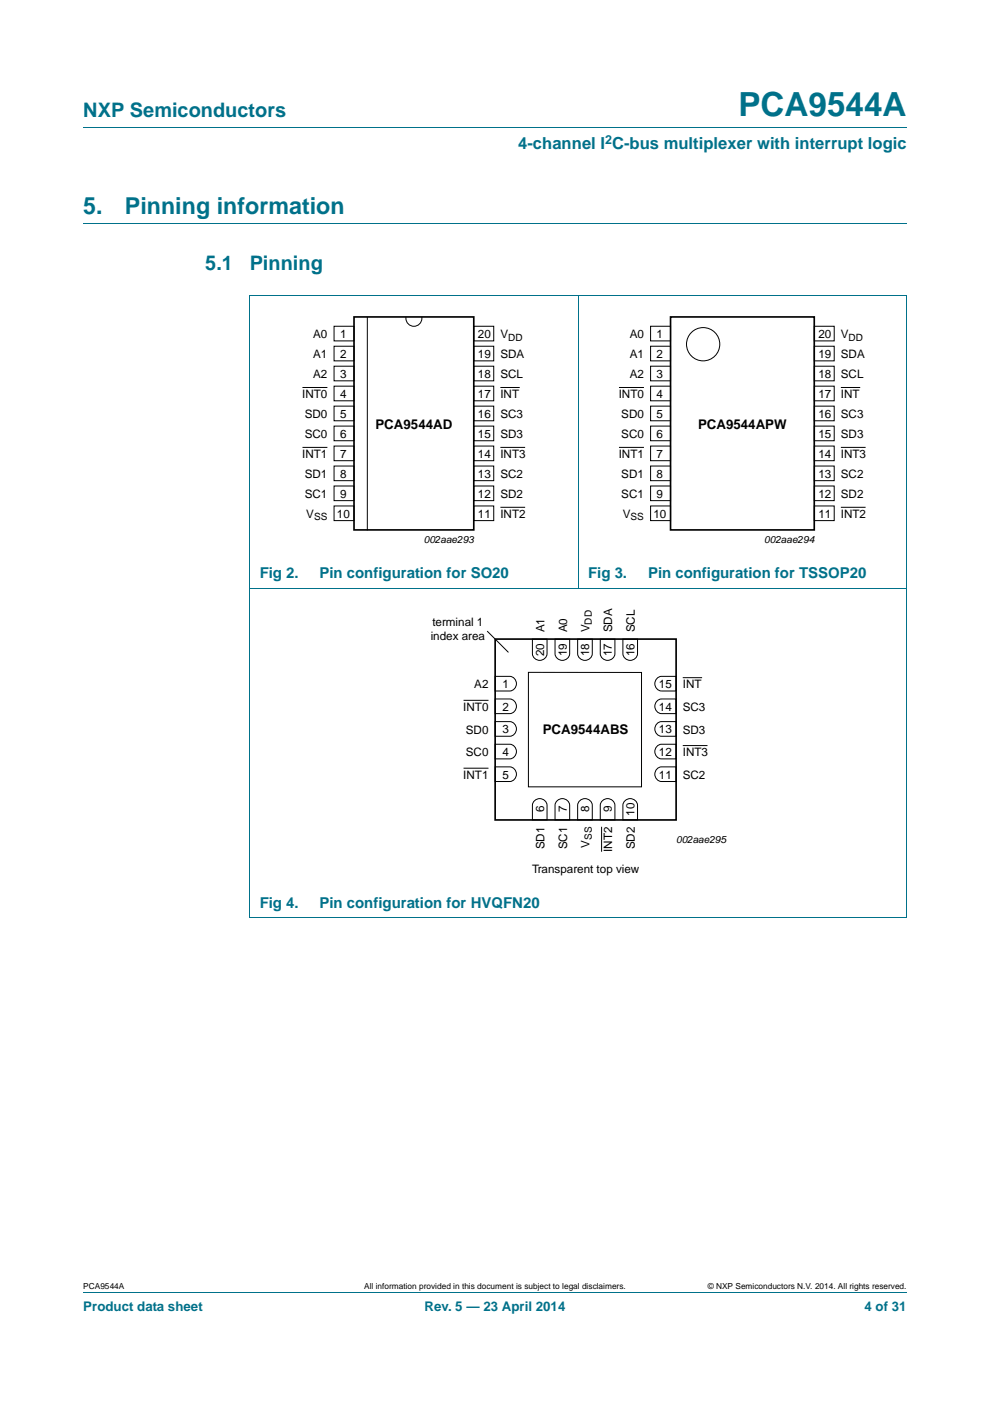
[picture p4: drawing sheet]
<svg xmlns="http://www.w3.org/2000/svg" width="210mm" height="297mm" viewBox="0 0 210 297" stroke-linecap="round" stroke-linejoin="round" font-family="sans-serif">
<path d="M17.7 27h174.6M17.7 47.4h174.6M52.9 62.6h139.4M53 62.7v131.8M122.6 62.6v62.1M192.3 62.7v131.8M52.9 124.7h139.4M52.9 194.6h139.4M17.7 273.9h174.6" fill="none" stroke="#00718a" stroke-width=".21"/>
<g fill="none" stroke="#000" stroke-width=".21">
<path d="M70.9 69.2h4.2v3.1h-4.2zM70.9 73.4h4.2v3.1h-4.2zM70.9 77.6h4.2v3.1h-4.2zM77.9 67.2v45.2M86.1 67.2a1.71 1.71 0 0 0 1.7 2 1.71 1.71 0 0 0 1.7-2M100.5 77.6h4.2v3.1h-4.2zM100.5 69.2h4.2v3.1h-4.2zM100.5 73.4h4.2v3.1h-4.2zM138 69.2h4.2v3.1h-4.2zM138 73.4h4.2v3.1h-4.2zM138 77.6h4.2v3.1h-4.2zM172.7 77.6h4.2v3.1h-4.2z"/>
<path d="M172.7 69.2h4.2v3.1h-4.2zM172.7 73.4h4.2v3.1h-4.2zM64.2 82.2h5.2M64.2 94.9h5.2M70.9 81.9h4.2v3.1h-4.2zM70.9 86.1h4.2v3.1h-4.2zM70.9 90.3h4.2v3.1h-4.2zM70.9 94.6h4.2v3.1h-4.2zM70.9 98.8h4.2v3.1h-4.2zM100.5 94.6h4.2v3.1h-4.2zM100.5 98.8h4.2v3.1h-4.2zM100.5 86.1h4.2v3.1h-4.2z"/>
<path d="M100.5 90.3h4.2v3.1h-4.2zM100.5 81.9h4.2v3.1h-4.2zM106.1 82.2h4.1M106.1 94.9h5.3M131.3 82.2h5.3M131.3 94.9h5.3M138 81.9h4.2v3.1h-4.2zM138 86.1h4.2v3.1h-4.2zM138 90.3h4.2v3.1h-4.2zM138 94.6h4.2v3.1h-4.2zM138 98.8h4.2v3.1h-4.2zM172.7 94.6h4.2v3.1h-4.2z"/>
<path d="M172.7 98.8h4.2v3.1h-4.2zM172.7 86.1h4.2v3.1h-4.2zM172.7 90.3h4.2v3.1h-4.2zM172.7 81.9h4.2v3.1h-4.2zM178.3 82.2h4.2M178.3 94.9h5.3M70.9 103h4.2v3.1h-4.2zM70.9 107.3h4.2v3.1h-4.2zM100.5 103h4.2v3.1h-4.2zM100.5 107.3h4.2v3.1h-4.2zM106.1 107.6h5.3M138 103h4.2v3.1h-4.2z"/>
<path d="M138 107.3h4.2v3.1h-4.2zM172.7 103h4.2v3.1h-4.2zM172.7 107.3h4.2v3.1h-4.2zM178.3 107.6h5.3M103.3 133.8l4.5 4.5M112.9 135.5h3.1v3.1a1.56 1.56 0 0 1-1.5 1.4 1.56 1.56 0 0 1-1.6-1.4zM117.7 135.5h3.1v3.1a1.56 1.56 0 0 1-1.5 1.4 1.56 1.56 0 0 1-1.6-1.4zM122.5 135.5h3.1v3.1a1.56 1.56 0 0 1-1.5 1.4 1.56 1.56 0 0 1-1.6-1.4zM127.3 135.5h3.1v3.1a1.56 1.56 0 0 1-1.5 1.4 1.56 1.56 0 0 1-1.6-1.4zM132.1 135.5h3.1v3.1a1.56 1.56 0 0 1-1.5 1.4 1.56 1.56 0 0 1-1.6-1.4zM98.3 148.5h5.3M105 157.8h3.1a1.56 1.56 0 0 1 1.4 1.5 1.56 1.56 0 0 1-1.4 1.6h-3.1z"/>
<path d="M105 153h3.1a1.56 1.56 0 0 1 1.4 1.5 1.56 1.56 0 0 1-1.4 1.6h-3.1zM105 148.2h3.1a1.56 1.56 0 0 1 1.4 1.6 1.56 1.56 0 0 1-1.4 1.5h-3.1zM105 143.4h3.1a1.56 1.56 0 0 1 1.4 1.6 1.56 1.56 0 0 1-1.4 1.5h-3.1zM112.1 142.6h24v24.2h-24zM139.5 158.1l.8-.3h3.1v3.1h-3.1a1.57 1.57 0 0 1-1.3-1.1 1.57 1.57 0 0 1 .5-1.7zM139.5 153.3l.8-.3h3.1v3.1h-3.1a1.57 1.57 0 0 1-1.3-1.1 1.57 1.57 0 0 1 .5-1.7zM139.5 148.5l.8-.3h3.1v3.1h-3.1a1.57 1.57 0 0 1-1.3-1.1 1.57 1.57 0 0 1 .5-1.7zM139.5 143.7l.8-.3h3.1v3.1h-3.1a1.57 1.57 0 0 1-1.3-1.1 1.57 1.57 0 0 1 .5-1.7zM144.8 158.1h5.3M144.8 143.7h4.1M98.3 162.9h5.3M105 162.6h3.1a1.56 1.56 0 0 1 1.4 1.5 1.56 1.56 0 0 1-1.4 1.6h-3.1z"/>
<path d="M113.2 169.9a1.57 1.57 0 0 1 1.7-.5 1.57 1.57 0 0 1 1.1 1.3v3.1h-3.1v-3.1zM118 169.9a1.57 1.57 0 0 1 1.7-.5 1.57 1.57 0 0 1 1.1 1.3v3.1h-3.1v-3.1zM122.8 169.9a1.57 1.57 0 0 1 1.7-.5 1.57 1.57 0 0 1 1.1 1.3v3.1h-3.1v-3.1zM127.6 175.3v5.3M127.6 169.9a1.57 1.57 0 0 1 1.7-.5 1.57 1.57 0 0 1 1.1 1.3v3.1h-3.1v-3.1zM132.4 169.9a1.57 1.57 0 0 1 1.7-.5 1.57 1.57 0 0 1 1.1 1.3v3.1h-3.1v-3.1zM139.5 162.9l.8-.3h3.1v3.1h-3.1a1.57 1.57 0 0 1-1.3-1.1 1.57 1.57 0 0 1 .5-1.7z"/>
<circle cx="149.1" cy="73" r="3.5"/>
</g>
<path d="M75.1 67.2h25.4v45.2h-25.4zM142.2 67.2h30.5v45.2h-30.5zM105 135.5h38.4v38.3h-38.4z" fill="none" stroke="#000" stroke-width=".35"/>
<text font-size="7" fill="#00718a" x="156.6" y="24.6">PCA9544A</text>
<g font-size="4.9" fill="#00718a">
<text x="17.7" y="45.4">5.</text>
<text x="26.5" y="45.4">Pinning information</text>
</g>
<g font-size="4.2" fill="#00718a">
<text x="17.7" y="24.9">NXP Semiconductors</text>
<text x="43.5" y="57.3">5.1</text>
<text x="53" y="57.3">Pinning</text>
</g>
<text font-size="3.5" fill="#00718a" x="109.9" y="31.6">4-channel I C-bus multiplexer with interrupt logic</text>
<g font-size="3.2" fill="#00718a">
<text x="55.1" y="122.6">Fig 2.</text>
<text x="67.8" y="122.6">Pin configuration for SO20</text>
<text x="124.7" y="122.6">Fig 3.</text>
<text x="137.4" y="122.6">Pin configuration for TSSOP20</text>
<text x="55.1" y="192.4">Fig 4.</text>
<text x="67.8" y="192.4">Pin configuration for HVQFN20</text>
</g>
<g font-size="2.8">
<text x="79.6" y="90.9">PCA9544AD</text>
<text x="148.1" y="90.9">PCA9544APW</text>
<text x="115.1" y="155.5">PCA9544ABS</text>
</g>
<g font-size="2.8" fill="#00718a">
<text x="17.7" y="277.9">Product data sheet</text>
<text x="90.1" y="277.9">Rev. 5 — 23 April 2014</text>
<text x="183.4" y="277.9">4 of 31</text>
</g>
<text font-size="2.6" fill="#00718a" x="128.3" y="30.5">2</text>
<g font-size="2.5">
<text x="66.4" y="71.7">A0</text>
<text x="72.1" y="71.6">1</text>
<text x="101.4" y="71.6">20</text>
<text x="106.1" y="71.7">V</text>
<text x="133.6" y="71.7">A0</text>
<text x="139.3" y="71.6">1</text>
<text x="173.6" y="71.6">20</text>
<text x="178.3" y="71.7">V</text>
<text x="66.4" y="75.9">A1</text>
<text x="72.1" y="75.9">2</text>
<text x="101.4" y="75.9">19</text>
<text x="106.1" y="75.9">SDA</text>
<text x="133.6" y="75.9">A1</text>
<text x="139.3" y="75.9">2</text>
<text x="173.6" y="75.9">19</text>
<text x="178.3" y="75.9">SDA</text>
<text x="66.4" y="80.2">A2</text>
<text x="72.1" y="80.1">3</text>
<text x="101.4" y="80.1">18</text>
<text x="106.1" y="80.2">SCL</text>
<text x="133.6" y="80.2">A2</text>
<text x="139.3" y="80.1">3</text>
<text x="173.6" y="80.1">18</text>
<text x="178.3" y="80.2">SCL</text>
<text x="64.1" y="84.4">INT0</text>
<text x="64.6" y="88.6">SD0</text>
<text x="72.1" y="84.3">4</text>
<text x="72.1" y="88.6">5</text>
<text x="101.4" y="88.6">16</text>
<text x="101.4" y="84.3">17</text>
<text x="106.1" y="84.4">INT</text>
<text x="106.1" y="88.6">SC3</text>
<text x="131.2" y="84.4">INT0</text>
<text x="131.8" y="88.6">SD0</text>
<text x="139.3" y="84.3">4</text>
<text x="139.3" y="88.6">5</text>
<text x="173.6" y="88.6">16</text>
<text x="173.6" y="84.3">17</text>
<text x="178.3" y="84.4">INT</text>
<text x="178.3" y="88.6">SC3</text>
<text x="64.6" y="92.9">SC0</text>
<text x="72.1" y="92.8">6</text>
<text x="101.4" y="92.8">15</text>
<text x="106.1" y="92.9">SD3</text>
<text x="131.8" y="92.9">SC0</text>
<text x="139.3" y="92.8">6</text>
<text x="173.6" y="92.8">15</text>
<text x="178.3" y="92.9">SD3</text>
<text x="64.1" y="97.1">INT1</text>
<text x="64.6" y="101.3">SD1</text>
<text x="72.1" y="97">7</text>
<text x="72.1" y="101.3">8</text>
<text x="101.4" y="97">14</text>
<text x="101.4" y="101.3">13</text>
<text x="106.1" y="97.1">INT3</text>
<text x="106.1" y="101.3">SC2</text>
<text x="131.2" y="97.1">INT1</text>
<text x="131.8" y="101.3">SD1</text>
<text x="139.3" y="97">7</text>
<text x="139.3" y="101.3">8</text>
<text x="173.6" y="97">14</text>
<text x="173.6" y="101.3">13</text>
<text x="178.3" y="97.1">INT3</text>
<text x="178.3" y="101.3">SC2</text>
<text x="64.6" y="105.6">SC1</text>
<text x="72.1" y="105.5">9</text>
<text x="101.4" y="105.5">12</text>
<text x="106.1" y="105.6">SD2</text>
<text x="131.8" y="105.6">SC1</text>
<text x="139.3" y="105.5">9</text>
<text x="173.6" y="105.5">12</text>
<text x="178.3" y="105.6">SD2</text>
<text x="65" y="109.8">V</text>
<text x="71.5" y="109.7">10</text>
<text x="101.4" y="109.7">11</text>
<text x="106.1" y="109.8">INT2</text>
<text x="132.1" y="109.8">V</text>
<text x="138.6" y="109.7">10</text>
<text x="173.6" y="109.7">11</text>
<text x="178.3" y="109.8">INT2</text>
<text x="91.4" y="135.7">index area</text>
<text x="91.7" y="132.7">terminal 1</text>
<text x="115.5" y="134.1" transform="rotate(-90 115.5 134.1)">A1</text>
<text x="120.3" y="134.1" transform="rotate(-90 120.3 134.1)">A0</text>
<text x="125.1" y="134.1" transform="rotate(-90 125.1 134.1)">V</text>
<text x="129.9" y="134.1" transform="rotate(-90 129.9 134.1)">SDA</text>
<text x="134.7" y="134.1" transform="rotate(-90 134.7 134.1)">SCL</text>
<text x="115.4" y="139.1" transform="rotate(-90 115.4 139.1)">20</text>
<text x="120.2" y="139.1" transform="rotate(-90 120.2 139.1)">19</text>
<text x="125" y="139.1" transform="rotate(-90 125 139.1)">18</text>
<text x="129.8" y="139.1" transform="rotate(-90 129.8 139.1)">17</text>
<text x="134.6" y="139.1" transform="rotate(-90 134.6 139.1)">16</text>
<text x="100.6" y="145.9">A2</text>
<text x="106.6" y="145.9">1</text>
<text x="139.8" y="145.9">15</text>
<text x="144.8" y="145.9">INT</text>
<text x="98.3" y="150.7">INT0</text>
<text x="98.8" y="155.5">SD0</text>
<text x="106.6" y="155.5">3</text>
<text x="106.6" y="150.7">2</text>
<text x="139.8" y="155.5">13</text>
<text x="139.8" y="150.7">14</text>
<text x="144.8" y="150.7">SC3</text>
<text x="144.8" y="155.5">SD3</text>
<text x="98.8" y="160.3">SC0</text>
<text x="106.6" y="160.3">4</text>
<text x="139.8" y="160.3">12</text>
<text x="144.8" y="160.3">INT3</text>
<text x="98.3" y="165.1">INT1</text>
<text x="106.6" y="165.1">5</text>
<text x="139.8" y="165.1">11</text>
<text x="144.8" y="165.1">SC2</text>
<text x="115.4" y="172.3" transform="rotate(-90 115.4 172.3)">6</text>
<text x="120.2" y="172.3" transform="rotate(-90 120.2 172.3)">7</text>
<text x="125" y="172.3" transform="rotate(-90 125 172.3)">8</text>
<text x="129.8" y="172.3" transform="rotate(-90 129.8 172.3)">9</text>
<text x="134.6" y="173" transform="rotate(-90 134.6 173)">10</text>
<text x="125.1" y="179.8" transform="rotate(-90 125.1 179.8)">V</text>
<text x="112.9" y="185.2">Transparent top view</text>
<text x="115.5" y="180.1" transform="rotate(-90 115.5 180.1)">SD1</text>
<text x="120.3" y="180.1" transform="rotate(-90 120.3 180.1)">SC1</text>
<text x="129.9" y="180.6" transform="rotate(-90 129.9 180.6)">INT2</text>
<text x="134.7" y="180.1" transform="rotate(-90 134.7 180.1)">SD2</text>
</g>
<g font-size="2.1">
<text x="107.8" y="72.2">DD</text>
<text x="180" y="72.2">DD</text>
<text x="66.6" y="110.3">SS</text>
<text x="133.8" y="110.3">SS</text>
<text x="89.9" y="115.2">002aae293</text>
<text x="162.1" y="115.2">002aae294</text>
<text x="125.6" y="132.4" transform="rotate(-90 125.6 132.4)">DD</text>
<text x="125.6" y="178.1" transform="rotate(-90 125.6 178.1)">SS</text>
<text x="143.4" y="178.7">002aae295</text>
</g>
<g font-size="1.8">
<text x="17.7" y="273.3">PCA9544A</text>
<text x="77.3" y="273.3">All information provided in this document is subject to legal disclaimers.</text>
<text x="150.1" y="273.3">© NXP Semiconductors N.V. 2014. All rights reserved.</text>
</g>
</svg>
